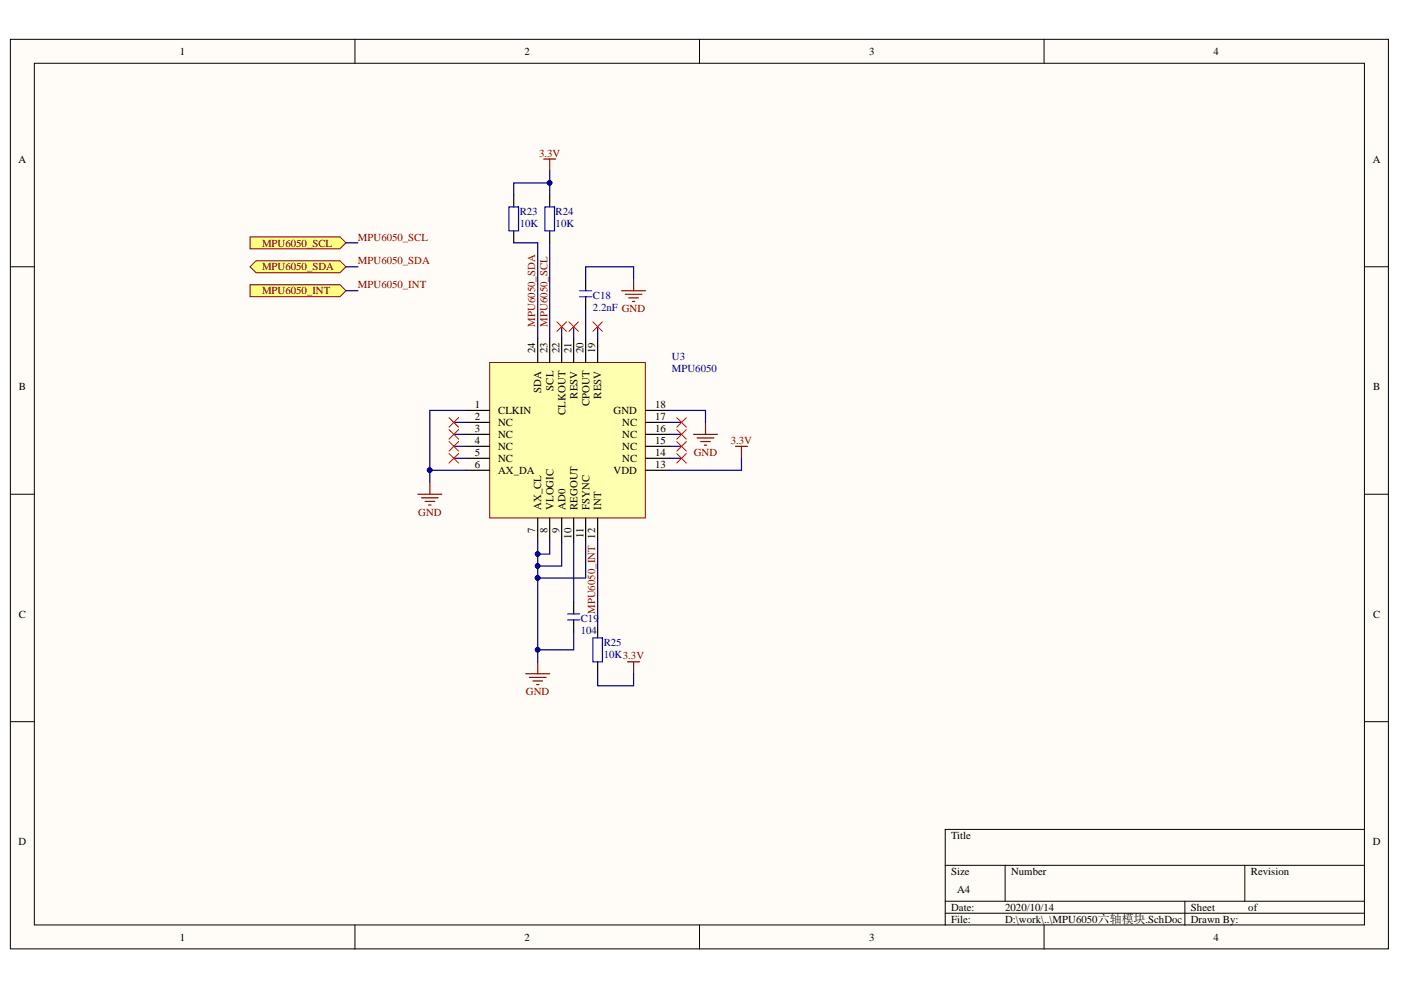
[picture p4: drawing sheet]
<svg xmlns="http://www.w3.org/2000/svg" width="297mm" height="210mm" viewBox="0 0 297 210" stroke-linecap="round" stroke-linejoin="round" font-family="sans-serif">
<g fill="#fffcf8" stroke="#000" stroke-width=".21">
<path d="M2.2 8.3h292.2v192.9h-292.2z"/>
<path d="M7.3 13.4h282v182.7h-282z"/>
</g>
<g fill="none" stroke="#000" stroke-width=".21">
<path d="M75.3 8.3v5.1M148.3 8.3v5.1M221.4 8.3v5.1M2.2 56.6h5.1M289.3 56.6h5.1M2.2 104.8h5.1M289.3 104.8h5.1M2.2 153h5.1M289.3 153h5.1M289.3 175.9h-88.9v20.3M75.3 196.2v5M148.3 196.2v5"/>
<path d="M200.4 183.5h88.9M200.4 191.1h88.9M200.4 193.6h88.9M213.1 183.5v7.6M221.4 196.2v5M251.2 191.1v5.1M263.9 183.5v7.6"/>
</g>
<path d="M103.8 76.9h33v32.9h-33z" fill="#ffffb0" stroke="#800000" stroke-width=".21"/>
<g fill="none" stroke="#000" stroke-width=".25">
<path d="M108.9 41.3v2.6M108.9 48.9v2.6M116.5 41.3v2.6M116.5 48.9v2.6M124.2 59.1v2.5M114 71.8v5.1M116.5 71.8v5.1M119.1 71.8v5.1M121.6 71.8v5.1M124.2 62.9v2.5M124.2 71.8v5.1M126.7 71.8v5.1"/>
<path d="M98.8 87h5M98.8 89.6h5M98.8 92.1h5M98.8 94.6h5M98.8 97.2h5M98.8 99.7h5M136.9 87h5.1M136.9 89.6h5.1M136.9 92.1h5.1M136.9 94.6h5.1M136.9 97.2h5.1M136.9 99.7h5.1"/>
<path d="M114 109.9v5M116.5 109.9v5M119.1 109.9v5M121.6 109.9v5M124.2 109.9v5M126.7 109.9v5M121.6 127.6v2.6M121.6 131.4v2.6M126.7 132.7v2.5M126.7 140.3v2.6"/>
</g>
<path d="M107.9 43.9h2v5h-2zM115.5 43.9h2.1v5h-2.1zM122.9 62.9h2.5M122.9 61.6h2.5M120.4 131.4h2.5M120.4 130.2h2.5M125.7 135.2h2v5.1h-2z" fill="none" stroke="#00f" stroke-width=".25"/>
<g fill="none" stroke="#000080" stroke-width=".25">
<path d="M116.5 36.3v2.5h-7.6v2.5M116.5 38.8v2.5M108.9 51.5h5.1v20.3M116.5 51.5v20.3M124.2 59.1v-2.5h10.1v2.5M119.1 69.3v2.5M121.6 69.3v2.5M124.2 65.4v6.4M126.7 69.3v2.5M96.2 89.6h2.6M96.2 92.1h2.6M96.2 94.6h2.6"/>
<path d="M96.2 97.2h2.6M98.8 99.7h-7.7v2.5M98.8 87h-7.7v12.7M142 87h7.6v2.6M142 89.6h2.5M142 92.1h2.5M142 94.6h2.5M142 97.2h2.5M157.2 97.2v2.5h-15.2M114 114.9v7.7M116.5 114.9v2.6h-2.5M119.1 114.9v5.1h-5.1"/>
<path d="M121.6 114.9v12.7M124.2 114.9v7.7h-10.2M126.7 114.9v17.8M114 122.6v17.7M121.6 134v3.8h-7.6M126.7 142.9v2.5h7.6v-2.5"/>
</g>
<g fill="none" stroke="#800000" stroke-width=".25">
<path d="M115.3 33.7h2.5M116.5 33.7v2.6M134.3 59.1v2.5M131.8 61.6h5.1M132.6 62.4h3.5M133.3 63.2h2M134.1 63.9h.5M147 92.1h5.1M147.8 92.9h3.6M148.6 93.6h2M149.3 94.4h.5M149.6 89.6v2.5"/>
<path d="M155.9 94.6h2.6M157.2 94.6v2.6M88.6 104.8h5.1M89.4 105.5h3.5M90.1 106.3h2.1M90.9 107.1h.5M91.1 102.2v2.6M111.5 142.9h5M112.2 143.6h3.6M113 144.4h2M113.8 145.1h.5M114 140.3v2.6"/>
<path d="M133.1 140.3h2.5M134.3 140.3v2.6"/>
</g>
<g fill="#000080" stroke="#000080" stroke-width=".21">
<circle cx="116.5" cy="38.8" r=".48"/>
<circle cx="91.1" cy="99.7" r=".49"/>
<circle cx="114" cy="117.5" r=".48"/>
<circle cx="114" cy="120" r=".48"/>
<circle cx="114" cy="122.5" r=".48"/>
<circle cx="114" cy="137.8" r=".48"/>
</g>
<g fill="none" stroke="#f00" stroke-width=".21">
<path d="M118.1 68.2l2 2.1M120.1 68.2l-2 2.1M120.6 68.2l2 2.1M122.6 68.2l-2 2.1M125.7 68.2l2 2.1M127.7 68.2l-2 2.1M95.2 88.5l2 2.1M95.2 91.1l2 2M95.2 93.6l2 2M95.2 96.2l2 2M97.2 88.5l-2 2.1M97.2 91.1l-2 2"/>
<path d="M97.2 93.6l-2 2M97.2 96.2l-2 2M143.5 88.5l2 2.1M143.5 91.1l2 2M143.5 93.6l2 2M143.5 96.2l2 2M145.5 88.5l-2 2.1M145.5 91.1l-2 2M145.5 93.6l-2 2M145.5 96.2l-2 2"/>
</g>
<g fill="#ffff80" stroke="#800000" stroke-width=".21">
<path d="M53 50.2h19.1l1.2 1.3-1.2 1.3h-19.1z" fill-rule="evenodd"/>
<path d="M53 56.6l1.3-1.3h17.8l1.2 1.3-1.2 1.2h-17.8z" fill-rule="evenodd"/>
</g>
<path d="M73.3 51.5h2.6M73.3 56.6h2.6" fill="none" stroke="#000080" stroke-width=".25"/>
<path d="M53 60.4h19.1l1.2 1.2-1.2 1.3h-19.1z" fill-rule="evenodd" fill="#ffff80" stroke="#800000" stroke-width=".21"/>
<path d="M73.3 61.6h2.6" fill="none" stroke="#000080" stroke-width=".25"/>
<g font-size="2.3">
<text x="38.1" y="11.6">1</text>
<text x="111.2" y="11.6">2</text>
<text x="184.3" y="11.6">3</text>
<text x="257.3" y="11.6">4</text>
<text x="3.9" y="34.5">A</text>
<text x="291" y="34.5">A</text>
<text x="113.5" y="74.8" transform="rotate(-90 113.5 74.8)">24</text>
<text x="116.1" y="74.8" transform="rotate(-90 116.1 74.8)">23</text>
<text x="118.6" y="74.8" transform="rotate(-90 118.6 74.8)">22</text>
<text x="121.1" y="74.8" transform="rotate(-90 121.1 74.8)">21</text>
<text x="123.7" y="74.8" transform="rotate(-90 123.7 74.8)">20</text>
<text x="126.2" y="74.8" transform="rotate(-90 126.2 74.8)">19</text>
<text x="4" y="82.7">B</text>
<text x="114.8" y="83.2" transform="rotate(-90 114.8 83.2)">SDA</text>
<text x="117.3" y="82.9" transform="rotate(-90 117.3 82.9)">SCL</text>
<text x="291.1" y="82.7">B</text>
<text x="100.7" y="86.5">1</text>
<text x="100.7" y="89.1">2</text>
<text x="105.6" y="87.8">CLKIN</text>
<text x="119.9" y="87.9" transform="rotate(-90 119.9 87.9)">CLKOUT</text>
<text x="122.4" y="84.5" transform="rotate(-90 122.4 84.5)">RESV</text>
<text x="125" y="86.1" transform="rotate(-90 125 86.1)">CPOUT</text>
<text x="127.5" y="84.5" transform="rotate(-90 127.5 84.5)">RESV</text>
<text x="130.1" y="87.8">GND</text>
<text x="138.9" y="89.1">17</text>
<text x="138.9" y="86.5">18</text>
<text x="100.7" y="91.6">3</text>
<text x="100.7" y="94.1">4</text>
<text x="105.6" y="90.3">NC</text>
<text x="105.6" y="92.9">NC</text>
<text x="105.6" y="95.4">NC</text>
<text x="131.9" y="95.4">NC</text>
<text x="131.9" y="92.9">NC</text>
<text x="131.9" y="90.3">NC</text>
<text x="138.9" y="94.1">15</text>
<text x="138.9" y="91.6">16</text>
<text x="100.7" y="96.7">5</text>
<text x="100.7" y="99.2">6</text>
<text x="105.6" y="97.9">NC</text>
<text x="105.6" y="100.5">AX_DA</text>
<text x="130.1" y="100.5">VDD</text>
<text x="131.9" y="97.9">NC</text>
<text x="138.9" y="99.2">13</text>
<text x="138.9" y="96.7">14</text>
<text x="113.5" y="113.1" transform="rotate(-90 113.5 113.1)">7</text>
<text x="114.8" y="108.1" transform="rotate(-90 114.8 108.1)">AX_CL</text>
<text x="116.1" y="113.1" transform="rotate(-90 116.1 113.1)">8</text>
<text x="117.3" y="108.1" transform="rotate(-90 117.3 108.1)">VLOGIC</text>
<text x="118.6" y="113.1" transform="rotate(-90 118.6 113.1)">9</text>
<text x="119.9" y="108.1" transform="rotate(-90 119.9 108.1)">AD0</text>
<text x="122.4" y="108.1" transform="rotate(-90 122.4 108.1)">REGOUT</text>
<text x="125" y="108.1" transform="rotate(-90 125 108.1)">FSYNC</text>
<text x="127.5" y="108.1" transform="rotate(-90 127.5 108.1)">INT</text>
<text x="121.1" y="114.2" transform="rotate(-90 121.1 114.2)">10</text>
<text x="123.7" y="114.1" transform="rotate(-90 123.7 114.1)">11</text>
<text x="4" y="131">C</text>
<text x="291.1" y="131">C</text>
<text x="3.9" y="179.1">D</text>
<text x="201.7" y="177.9">Title</text>
<text x="291" y="179.1">D</text>
<text x="201.7" y="185.5">Size</text>
<text x="214.4" y="185.5">Number</text>
<text x="265.2" y="185.5">Revision</text>
<text x="202.9" y="189.3">A4</text>
<text x="201.7" y="193.1">Date:</text>
<text x="201.7" y="195.7">File:</text>
<text x="213.1" y="193.1">2020/10/14</text>
<text x="213.1" y="195.7">D:\work\..\MPU6050六轴模块.SchDoc</text>
<text x="252.5" y="193.1">Sheet</text>
<text x="252.5" y="195.7">Drawn By:</text>
<text x="264.7" y="193.1">of</text>
<text x="38.1" y="199.5">1</text>
<text x="111.2" y="199.5">2</text>
<text x="184.3" y="199.5">3</text>
<text x="257.3" y="199.5">4</text>
</g>
<g font-size="2.3" fill="#800000">
<text x="114.3" y="33.2">3.3V</text>
<text x="55.6" y="52.3">MPU6050_SCL</text>
<text x="75.9" y="51">MPU6050_SCL</text>
<text x="55.6" y="57.3">MPU6050_SDA</text>
<text x="75.9" y="56.1">MPU6050_SDA</text>
<text x="55.6" y="62.4">MPU6050_INT</text>
<text x="75.9" y="61.1">MPU6050_INT</text>
<text x="113.5" y="69.3" transform="rotate(-90 113.5 69.3)">MPU6050_SDA</text>
<text x="116.1" y="69.3" transform="rotate(-90 116.1 69.3)">MPU6050_SCL</text>
<text x="154.9" y="94.1">3.3V</text>
<text x="147.1" y="96.7">GND</text>
<text x="88.7" y="109.4">GND</text>
<text x="126.2" y="130.2" transform="rotate(-90 126.2 130.2)">MPU6050_INT 12</text>
<text x="111.5" y="147.4">GND</text>
</g>
<g font-size="2.3" fill="#000080">
<text x="110.2" y="45.6">R23</text>
<text x="117.8" y="45.6">R24</text>
<text x="110.2" y="48.2">10K</text>
<text x="117.8" y="48.2">10K</text>
<text x="125.7" y="63.4">C18</text>
<text x="125.7" y="66">2.2nF GND</text>
<text x="142.5" y="76.4">U3</text>
<text x="142.5" y="78.9">MPU6050</text>
<text x="123.1" y="132">C19</text>
<text x="123.1" y="134.5">104</text>
<text x="128" y="137">R25</text>
<text x="128" y="139.6">10K3.3V</text>
</g>
</svg>
